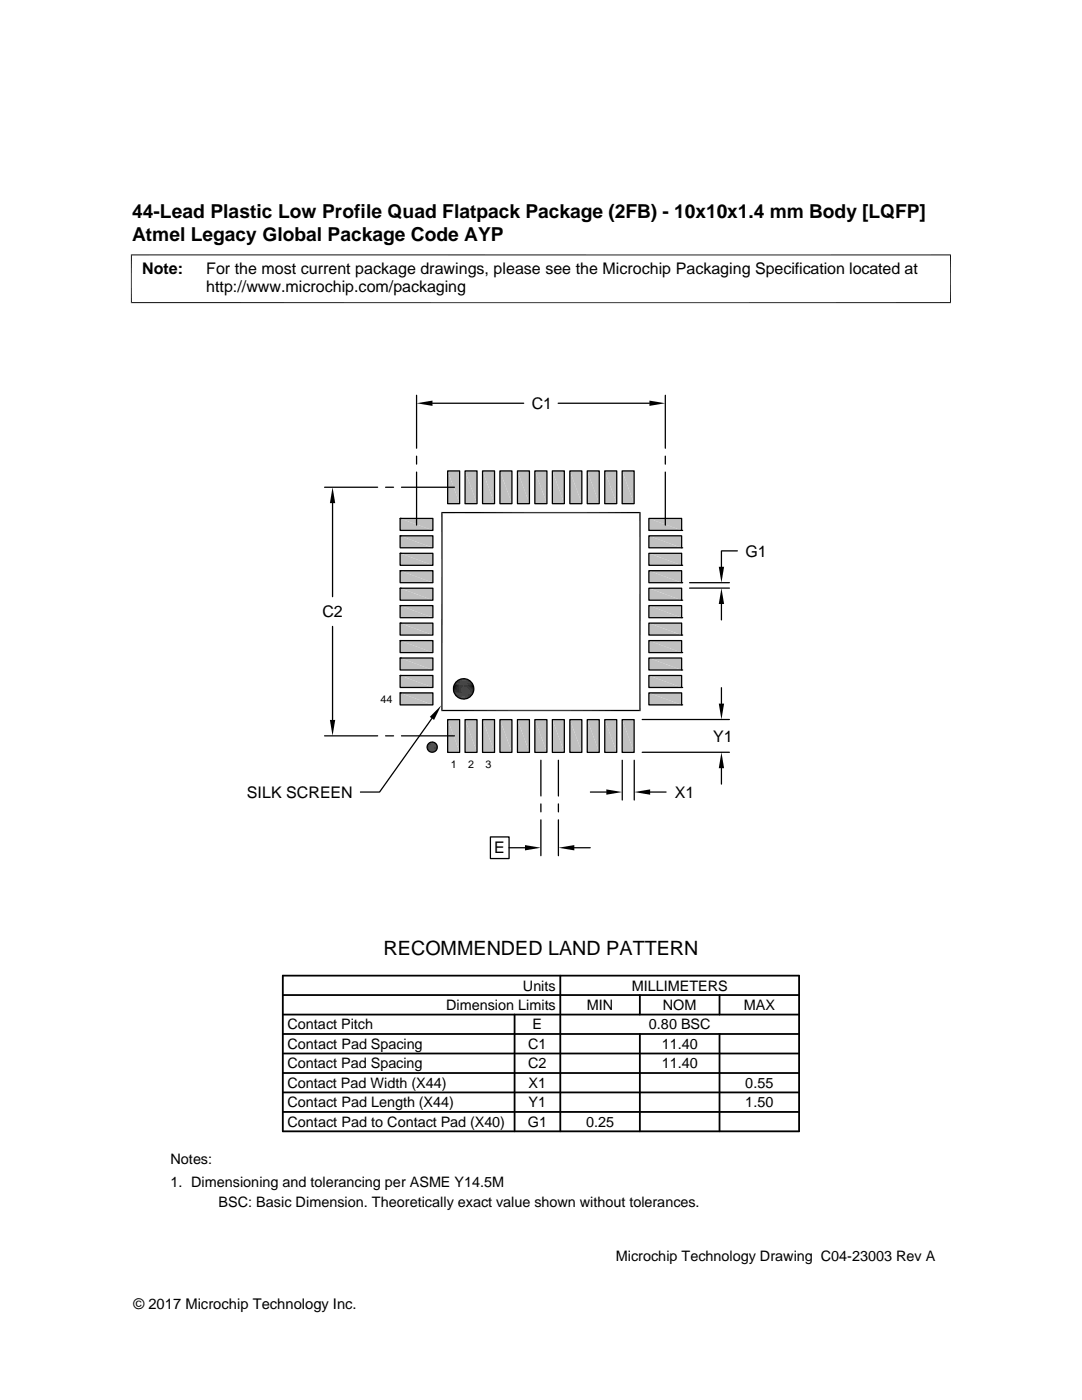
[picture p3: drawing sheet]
<svg xmlns="http://www.w3.org/2000/svg" width="216mm" height="279mm" viewBox="0 0 216 279" stroke-linecap="round" stroke-linejoin="round" font-family="sans-serif">
<g fill="#c0c0c0">
<path d="M124.1 94l2.4 6.5h-2.4z"/>
<path d="M124.1 94h2.4v6.5z"/>
<path d="M120.7 94l2.4 6.5h-2.4z"/>
<path d="M120.7 94h2.4v6.5z"/>
<path d="M117.2 94l2.4 6.5h-2.4z"/>
<path d="M117.2 94h2.4v6.5z"/>
<path d="M113.7 94l2.4 6.5h-2.4z"/>
<path d="M113.7 94h2.4v6.5z"/>
<path d="M110.2 94l2.4 6.5h-2.4z"/>
<path d="M110.2 94h2.4v6.5z"/>
<path d="M106.7 94l2.4 6.5h-2.4z"/>
<path d="M106.7 94h2.4v6.5z"/>
<path d="M103.3 94l2.3 6.5h-2.3z"/>
<path d="M103.3 94h2.3v6.5z"/>
<path d="M99.8 94l2.4 6.5h-2.4z"/>
<path d="M99.8 94h2.4v6.5z"/>
<path d="M96.3 94l2.4 6.5h-2.4z"/>
<path d="M96.3 94h2.4v6.5z"/>
<path d="M92.8 94l2.4 6.5h-2.4z"/>
<path d="M92.8 94h2.4v6.5z"/>
<path d="M89.3 94l2.4 6.5h-2.4z"/>
<path d="M89.3 94h2.4v6.5z"/>
<path d="M129.5 103.5l6.5 2.4h-6.5z"/>
<path d="M129.5 103.5h6.5v2.4z"/>
<path d="M79.8 103.5l6.6 2.4h-6.6z"/>
<path d="M79.8 103.5h6.6v2.4z"/>
<path d="M129.5 106.9l6.5 2.4h-6.5z"/>
<path d="M129.5 106.9h6.5v2.4z"/>
<path d="M79.8 106.9l6.6 2.4h-6.6z"/>
<path d="M79.8 106.9h6.6v2.4z"/>
<path d="M129.5 110.4l6.5 2.4h-6.5z"/>
<path d="M129.5 110.4h6.5v2.4z"/>
<path d="M79.8 110.4l6.6 2.4h-6.6z"/>
<path d="M79.8 110.4h6.6v2.4z"/>
<path d="M129.5 113.9l6.5 2.4h-6.5z"/>
<path d="M129.5 113.9h6.5v2.4z"/>
<path d="M79.8 113.9l6.6 2.4h-6.6z"/>
<path d="M79.8 113.9h6.6v2.4z"/>
<path d="M129.5 117.4l6.5 2.4h-6.5z"/>
<path d="M129.5 117.4h6.5v2.4z"/>
<path d="M79.8 117.4l6.6 2.4h-6.6z"/>
<path d="M79.8 117.4h6.6v2.4z"/>
<path d="M129.5 120.9l6.5 2.4h-6.5z"/>
<path d="M129.5 120.9h6.5v2.4z"/>
<path d="M79.8 120.9l6.6 2.4h-6.6z"/>
<path d="M79.8 120.9h6.6v2.4z"/>
<path d="M129.5 124.4l6.5 2.3h-6.5z"/>
<path d="M129.5 124.4h6.5v2.3z"/>
<path d="M79.8 124.4l6.6 2.3h-6.6z"/>
<path d="M79.8 124.4h6.6v2.3z"/>
<path d="M129.5 127.8l6.5 2.4h-6.5z"/>
<path d="M129.5 127.8h6.5v2.4z"/>
<path d="M79.8 127.8l6.6 2.4h-6.6z"/>
<path d="M79.8 127.8h6.6v2.4z"/>
<path d="M129.5 131.3l6.5 2.4h-6.5z"/>
<path d="M129.5 131.3h6.5v2.4z"/>
<path d="M79.8 131.3l6.6 2.4h-6.6z"/>
<path d="M79.8 131.3h6.6v2.4z"/>
<path d="M129.5 134.8l6.5 2.4h-6.5z"/>
<path d="M129.5 134.8h6.5v2.4z"/>
<path d="M79.8 134.8l6.6 2.4h-6.6z"/>
<path d="M79.8 134.8h6.6v2.4z"/>
<path d="M129.5 138.3l6.5 2.4h-6.5z"/>
<path d="M129.5 138.3h6.5v2.4z"/>
<path d="M79.8 138.3l6.6 2.4h-6.6z"/>
<path d="M79.8 138.3h6.6v2.4z"/>
<path d="M124.1 143.6l2.4 6.6h-2.4z"/>
<path d="M124.1 143.6h2.4v6.6z"/>
<path d="M120.7 143.6l2.4 6.6h-2.4z"/>
<path d="M120.7 143.6h2.4v6.6z"/>
<path d="M117.2 143.6l2.4 6.6h-2.4z"/>
<path d="M117.2 143.6h2.4v6.6z"/>
<path d="M113.7 143.6l2.4 6.6h-2.4z"/>
<path d="M113.7 143.6h2.4v6.6z"/>
<path d="M110.2 143.6l2.4 6.6h-2.4z"/>
<path d="M110.2 143.6h2.4v6.6z"/>
<path d="M106.7 143.6l2.4 6.6h-2.4z"/>
<path d="M106.7 143.6h2.4v6.6z"/>
<path d="M103.3 143.6l2.3 6.6h-2.3z"/>
<path d="M103.3 143.6h2.3v6.6z"/>
<path d="M99.8 143.6l2.4 6.6h-2.4z"/>
<path d="M99.8 143.6h2.4v6.6z"/>
<path d="M96.3 143.6l2.4 6.6h-2.4z"/>
<path d="M96.3 143.6h2.4v6.6z"/>
<path d="M92.8 143.6l2.4 6.6h-2.4z"/>
<path d="M92.8 143.6h2.4v6.6z"/>
<path d="M89.3 143.6l2.4 6.6h-2.4z"/>
<path d="M89.3 143.6h2.4v6.6z"/>
</g>
<g fill="none" stroke="#000" stroke-width=".25">
<path d="M83.1 78.9v10.6M132.8 78.9v10.6M64.8 97.2h10.6M76.9 97.2h1.6M80.1 97.2h10.6M83.1 91v1.6M83.1 94.2v10.6M86.3 80.5h18.2M89.3 94h2.4v6.5h-2.4zM92.8 94h2.4v6.5h-2.4zM96.3 94h2.4v6.5h-2.4zM99.8 94h2.4v6.5h-2.4z"/>
<path d="M103.3 94h2.3v6.5h-2.3zM106.7 94h2.4v6.5h-2.4zM110.2 94h2.4v6.5h-2.4zM111.4 80.5h18.2M113.7 94h2.4v6.5h-2.4zM117.2 94h2.4v6.5h-2.4zM120.7 94h2.4v6.5h-2.4zM124.1 94h2.4v6.5h-2.4zM132.8 91v1.6M132.8 94.2v10.6M66.4 100.4v18.7M79.8 103.5h6.6v2.4h-6.6z"/>
<path d="M79.8 103.5h.1M79.8 106.9h6.6v2.4h-6.6zM79.8 106.9h.1M79.8 110.4h6.6v2.4h-6.6zM79.8 110.4h.1M79.8 113.9h6.6v2.4h-6.6zM79.8 113.9h.1M79.8 117.4h6.6v2.4h-6.6zM79.8 117.4h.1M88.1 102.3h39.7M88.2 102.2v39.7M127.7 102.2v39.7"/>
<path d="M129.5 117.4h6.5v2.4h-6.5zM129.5 113.9h6.5v2.4h-6.5zM129.5 110.4h6.5v2.4h-6.5zM129.5 106.9h6.5v2.4h-6.5zM129.5 103.5h6.5v2.4h-6.5zM136 119.8h.1M136 116.3h.1M136 112.8h.1M136 109.3h.1M136 105.9h.1M137.6 117.4h7.9M137.6 116.3h7.9"/>
<path d="M147.1 109.9h-3.1v3.2M66.4 125v18.7M79.8 120.9h6.6v2.4h-6.6zM79.8 120.9h.1M79.8 124.4h6.6v2.3h-6.6zM79.8 124.4h.1M79.8 127.8h6.6v2.4h-6.6zM79.8 127.8h.1M79.8 131.3h6.6v2.4h-6.6zM79.8 131.3h.1M79.8 134.8h6.6v2.4h-6.6zM79.8 134.8h.1"/>
<path d="M79.8 138.3h6.6v2.4h-6.6zM79.8 138.3h.1M129.5 138.3h6.5v2.4h-6.5zM129.5 134.8h6.5v2.4h-6.5zM129.5 131.3h6.5v2.4h-6.5zM129.5 127.8h6.5v2.4h-6.5zM129.5 124.4h6.5v2.3h-6.5zM129.5 120.9h6.5v2.4h-6.5zM136 137.2h.1M136 133.7h.1M136 130.2h.1M136 126.7h.1"/>
<path d="M136 123.3h.1M144 120.5v3.2M144 137.2v3.2M64.8 146.9h10.6M76.9 146.9h1.6M80.1 146.9h10.6M86.2 143.4l-10.5 14.7h-3.8M88.1 141.8h39.7M89.3 143.6h2.4v6.6h-2.4zM92.8 143.6h2.4v6.6h-2.4zM96.3 143.6h2.4v6.6h-2.4zM99.8 143.6h2.4v6.6h-2.4z"/>
<path d="M103.3 143.6h2.3v6.6h-2.3zM106.7 143.6h2.4v6.6h-2.4zM107.9 151.7v7.2M110.2 143.6h2.4v6.6h-2.4zM111.4 151.7v7.2M113.7 143.6h2.4v6.6h-2.4zM117.2 143.6h2.4v6.6h-2.4zM117.8 158.1h3.2M120.7 143.6h2.4v6.6h-2.4zM124.1 143.6h2.4v6.6h-2.4zM124.2 151.7v8M126.6 151.7v8"/>
<path d="M128.1 150.1h17.4M128.1 143.6h17.4M129.7 158.1h3.2M136 140.7h.1M144 153.3v3.2M97.9 167h3.7v4.3h-3.7zM101.6 169.2h3.2M107.9 160.4v1.6M107.9 163.6v7.2M111.4 160.4v1.6M111.4 163.6v7.2M114.6 169.2h3.2"/>
<circle cx="92.5" cy="137.5" r="2.03"/>
<circle cx="86.2" cy="149.1" r="1.02"/>
</g>
<g fill="none" stroke="#000" stroke-width=".36">
<path d="M56.4 194.7h103v31.1h-103zM56.4 198.6h103M111.8 194.7v31.1M127.7 198.6v3.9M143.6 198.6v3.9M56.4 206.4h103M56.4 202.5h103M56.4 210.2h103M56.4 218h103M56.4 214.1h103M102.7 202.5v23.3M127.7 206.4v19.4"/>
<path d="M143.6 206.4v19.4M56.4 221.9h103"/>
</g>
<g fill="none" stroke="#000" stroke-width=".2">
<path d="M26.1 50.9h163.7M26.2 50.8v9.7M189.7 50.8v9.7M26.1 60.4h163.7M90.5 137.2h4M90.5 137.4h4.1M90.5 137.6h4.1M90.5 137.8h4M90.5 137h4M90.5 138h4M90.6 138.1h3.8M90.6 136.8h3.8"/>
<path d="M90.6 136.6h3.8M90.6 138.3h3.8M90.7 136.5h3.6M90.7 138.5h3.6M90.8 138.7h3.4M90.8 136.3h3.4M90.9 136.2h3.2M90.9 138.8h3.2M91.1 138.9h2.9M91.1 136h2.9M91.2 135.9h2.6M91.2 139.1h2.6"/>
<path d="M91.4 139.2h2.3M91.4 135.8h2.3M91.5 139.3h2M91.5 135.7h2M85.2 149h2M85.2 149.1h2M85.2 149.2h2M85.2 149.3h2"/>
</g>
<g fill="#000">
<path d="M83.1 80.5l3.2-.6v1.1zM129.6 79.9l3.2 .6-3.2 .5zM66.4 97.2l.5 3.2h-1.1zM143.4 113.1h1.1l-.5 3.2zM91.5 139.2l1.9 .1zM91.7 135.6l1.8 .1zM91.7 139.3l1.5 .1zM91.7 139.3h1.7zM91.7 135.6h1.7zM91.8 135.6h1.6zM91.8 139.4h1.2zM91.8 139.4h1.4z"/>
<path d="M91.8 135.6h1.4zM92.1 135.5l1.1 .1zM92.1 139.4l.6 .1zM92.1 139.4h.9zM92.1 135.5h.9zM92.2 135.5h.8zM92.2 139.5h.5zM92.2 135.5h.5zM144 117.4l.5 3.1h-1.1zM65.8 143.7h1.1l-.5 3.2zM85.2 149.3l2 .1zM85.2 149.3h2z"/>
<path d="M85.3 148.8l1.9 .1h-2zM85.3 148.8h1.9v.1zM85.3 149.4l1.9 .1h-1.9zM85.3 149.4h1.9v.1zM85.3 148.7l1.9 .1zM85.3 149.5l1.8 .1zM85.3 149.5h1.9zM85.3 148.7h1.9zM85.3 149.6l1.8 .1zM85.3 149.6h1.8zM85.4 148.6l1.7 .1zM85.4 149.7h1.6z"/>
<path d="M85.4 149.7h1.7zM85.4 148.5l1.7 .1zM85.4 149.7l1.6 .1zM85.4 148.5h1.6zM85.5 148.4l1.5 .1zM85.5 149.8l1.4 .1zM85.5 149.8h1.5zM85.6 148.3l1.4 .1h-1.5zM85.6 148.3l1.4 .1zM85.6 149.9h1.2zM85.6 149.9h1.3zM85.6 148.3h1.3z"/>
<path d="M85.7 148.3h1.2zM85.7 149.9l1 .1zM85.7 149.9h1.1zM85.7 148.2l1.1 .1zM85.7 150h1zM88 140.8l-1.4 2.9-.8-.6zM85.7 148.2h1zM85.8 148.2h.9zM85.8 150l.8 .1zM85.8 150h.9zM85.9 148.1l.8 .1zM85.9 150.1h.6z"/>
<path d="M85.9 150.1h.7zM85.9 148.1h.7zM86 148.1h.6zM86 150.1h.3zM86 150.1h.5zM86 148.1h.5zM86.1 148.1h.4zM86.1 150.1h.2zM86.1 148.1h.2zM121 157.5l3.2 .6-3.2 .5zM126.6 158.1l3.1-.6v1.1zM144 150.1l.5 3.2h-1.1z"/>
<path d="M143.4 140.4h1.1l-.5 3.2zM104.8 168.7l3.1 .5-3.1 .5zM111.4 169.2l3.2-.5v1z"/>
</g>
<text font-size="3.9" x="76.5" y="190.6">RECOMMENDED LAND PATTERN</text>
<g font-size="3.8">
<text x="26.4" y="43.5">44-Lead Plastic Low Profile Quad Flatpack Package (2FB) - 10x10x1.4 mm Body [LQFP]</text>
<text x="26.4" y="48">Atmel Legacy Global Package Code AYP</text>
</g>
<g font-size="3.2">
<text x="28.4" y="54.6">Note:</text>
<text x="41.1" y="58.3">http://www.microchip.com/packaging</text>
<text x="41.1" y="54.6">For the most current package drawings, please see the Microchip Packaging Specification located at</text>
<text x="106.1" y="81.6">C1</text>
<text x="148.7" y="111.1">G1</text>
<text x="64.3" y="123.2">C2</text>
<text x="142.3" y="148">Y1</text>
<text x="49.3" y="159.2">SILK SCREEN</text>
<text x="134.7" y="159.2">X1</text>
<text x="98.6" y="170.3">E</text>
</g>
<g font-size="2.9">
<text x="104.3" y="197.7">Units</text>
<text x="126" y="197.7">MILLIMETERS</text>
<text x="89" y="201.6">Dimension Limits</text>
<text x="117.1" y="201.6">MIN</text>
<text x="132.3" y="201.6">NOM</text>
<text x="148.4" y="201.6">MAX</text>
<text x="57.3" y="205.4">Contact Pitch</text>
<text x="57.3" y="209.3">Contact Pad Spacing</text>
<text x="105.4" y="209.3">C1</text>
<text x="106.3" y="205.4">E</text>
<text x="129.5" y="205.4">0.80 BSC</text>
<text x="132" y="209.3">11.40</text>
<text x="57.3" y="213.2">Contact Pad Spacing</text>
<text x="105.4" y="213.2">C2</text>
<text x="132" y="213.2">11.40</text>
<text x="57.3" y="221">Contact Pad Length (X44)</text>
<text x="57.3" y="217.1">Contact Pad Width (X44)</text>
<text x="105.5" y="221">Y1</text>
<text x="105.5" y="217.1">X1</text>
<text x="148.7" y="221">1.50</text>
<text x="148.7" y="217.1">0.55</text>
<text x="57.3" y="224.9">Contact Pad to Contact Pad (X40)</text>
<text x="105.3" y="224.9">G1</text>
<text x="116.9" y="224.9">0.25</text>
<text x="34" y="232.3">Notes:</text>
<text x="34" y="236.9">1. Dimensioning and tolerancing per ASME Y14.5M</text>
<text x="43.6" y="241">BSC: Basic Dimension. Theoretically exact value shown without tolerances.</text>
<text x="122.9" y="251.7">Microchip Technology Drawing C04-23003 Rev A</text>
<text x="26.6" y="261.3">© 2017 Microchip Technology Inc.</text>
</g>
<g font-size="2.1">
<text x="75.9" y="140.2">44</text>
<text x="89.9" y="153.2">1</text>
<text x="93.4" y="153.2">2</text>
<text x="96.9" y="153.2">3</text>
</g>
</svg>
